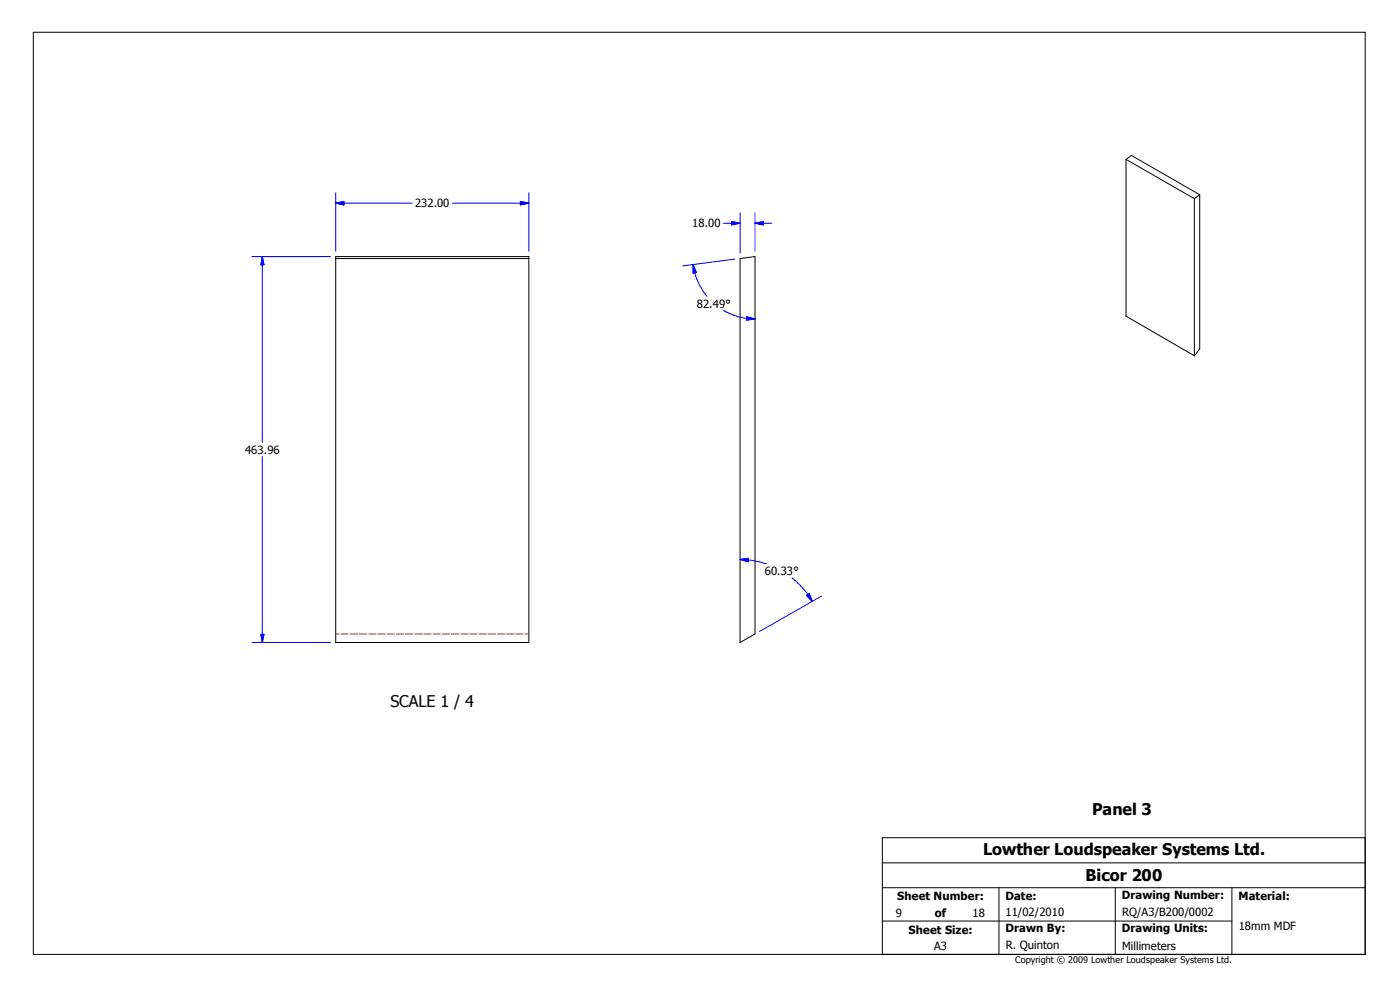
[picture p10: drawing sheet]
<svg xmlns="http://www.w3.org/2000/svg" width="420mm" height="297mm" viewBox="0 0 420 297" stroke-linecap="round" stroke-linejoin="round" font-family="sans-serif">
<g fill="none" stroke="#000" stroke-width=".3">
<path d="M10 9.7h399.4v276.3h-399.4zM337.7 47.8l20.4 11.7M337.7 47.8v47l20.4 11.8M337.7 47.8l1.6-1.2 20.4 11.7M358.1 59.5v47.1M359.7 58.3l-1.6 1.2M359.7 58.3v46.3l-1.6 2M100.7 76.9h57.9v115.6h-57.9zM100.7 77.5h57.9M221.9 77.5l4.5-.6v113.1l-4.5 2.5zM264.6 258.6h144.8M409.4 251.1h-144.8v34.9"/>
<path d="M264.6 276h104.8M264.6 266h144.8M299.6 266v20M334.4 266v20M369.4 266v20"/>
</g>
<g fill="none" stroke="#f00" stroke-width=".3">
<path d="M100.7 190h1.1M102.3 190h2.2M105.1 190h2.2M107.8 190h2.2M110.6 190h2.2M113.4 190h2.2M116.1 190h2.2M118.9 190h2.2M121.6 190h2.2M124.4 190h2.2M127.1 190h2.2M129.9 190h2.2"/>
<path d="M132.7 190h2.2M135.4 190h2.2M138.2 190h2.2M140.9 190h2.2M143.7 190h2.2M146.4 190h2.3M149.2 190h2.2M151.9 190h2.3M154.7 190h2.2M157.5 190h1.1"/>
</g>
<g fill="none" stroke="#00f" stroke-width=".3">
<path d="M100.7 57.8v17.5M158.6 57.8v17.5M75.5 76.9h23.6M78.7 76.9v55.7M78.7 76.9l.5 2.4h-1zM100.7 60.9h22.9M100.7 60.9l2.4-.5v1zM135.6 60.9h23M156 60.4l2.6 .5-2.6 .5zM207.9 79.3a18.5 18.5 0 0 0 4.1 9.5M207.9 79.3l.9 2.3-.9 .3zM216.9 66.9h5"/>
<path d="M219.4 66.4l2.5 .5-2.5 .5zM220.3 77.7l-15.6 2M221.9 63.8v12.1M226.4 66.9h5M226.4 66.9l2.5-.5v1zM226.4 63.8v11.5M217 93.1l2.9 1.3a18.2 18.2 0 0 0 6.5 1.2M223.9 94.9l2.5 .7-2.5 .3zM78.7 136.8v55.7M221.9 167.7l3.6 .2 4.3 1M221.9 167.7l2.6-.4-.1 1zM237.5 173.2l.9 .7a24 24 0 0 1 5.2 6.4"/>
<path d="M241.8 178.4l.9-.5 .9 2.4zM246.3 178.7l-18.5 10.5M75.5 192.5h23.6M78.2 190.1h1l-.5 2.4z"/>
</g>
<g fill="#00f" stroke="#00f" stroke-width=".3">
<path d="M78.2 190.1h1l-.5 2.4z" fill-rule="evenodd"/>
<path d="M78.7 76.9l.5 2.4h-1z" fill-rule="evenodd"/>
<path d="M100.7 60.9l2.4-.5v1z" fill-rule="evenodd"/>
<path d="M156 60.4l2.6 .5-2.6 .5z" fill-rule="evenodd"/>
<path d="M241.8 178.4l.9-.5 .9 2.4z" fill-rule="evenodd"/>
<path d="M221.9 167.7l2.6-.4-.1 1z" fill-rule="evenodd"/>
<path d="M223.9 94.9l2.5 .7-2.5 .3z" fill-rule="evenodd"/>
<path d="M207.9 79.3l.9 2.3-.9 .3z" fill-rule="evenodd"/>
<path d="M219.4 66.4l2.5 .5-2.5 .5z" fill-rule="evenodd"/>
<path d="M226.4 66.9l2.5-.5v1z" fill-rule="evenodd"/>
</g>
<g font-size="4.8">
<text x="117.1" y="211.8">SCALE 1 / 4</text>
<text x="327.5" y="244.4">Panel 3</text>
<text x="294.8" y="256.2">Lowther Loudspeaker Systems Ltd.</text>
<text x="325.5" y="264.1">Bicor 200</text>
</g>
<g font-size="3.4">
<text x="124.5" y="62.2">232.00</text>
<text x="207.6" y="68.2">18.00</text>
<text x="209" y="92.2">82.49°</text>
<text x="73.5" y="136">463.96</text>
<text x="229.4" y="172.3">60.33°</text>
<text x="269.1" y="269.8">Sheet Number:</text>
<text x="301.5" y="269.8">Date:</text>
<text x="336.4" y="269.5">Drawing Number:</text>
<text x="371.3" y="269.8">Material:</text>
<text x="268.6" y="274.8">9</text>
<text x="280.3" y="274.8">of</text>
<text x="291.6" y="274.8">18</text>
<text x="301.5" y="274.6">11/02/2010</text>
<text x="336.5" y="274.5">RQ/A3/B200/0002</text>
<text x="272.5" y="279.8">Sheet Size:</text>
<text x="301.5" y="279.4">Drawn By:</text>
<text x="336.4" y="279.4">Drawing Units:</text>
<text x="371.4" y="278.8">18mm MDF</text>
<text x="280.1" y="284.7">A3</text>
<text x="301.6" y="284.5">R. Quinton</text>
<text x="336.5" y="284.7">Millimeters</text>
</g>
<text font-size="2.7" x="304.4" y="288.6">Copyright © 2009 Lowther Loudspeaker Systems Ltd.</text>
</svg>
